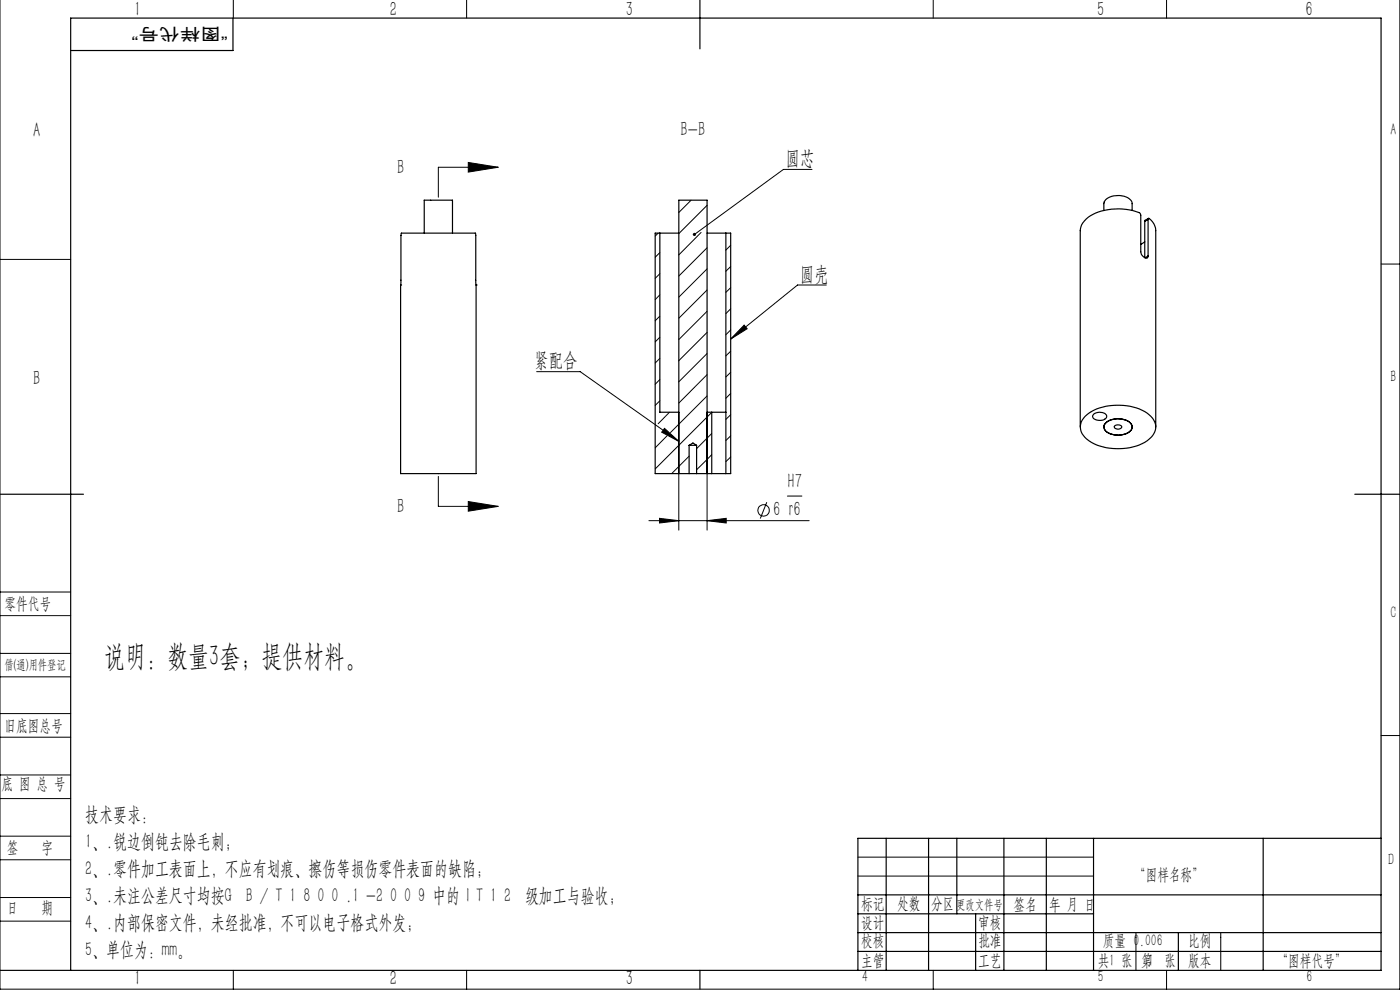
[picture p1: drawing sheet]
<svg xmlns="http://www.w3.org/2000/svg" width="297mm" height="210mm" viewBox="0 0 297 210" stroke-linecap="round" stroke-linejoin="round" font-family="sans-serif">
<g fill="none" stroke="#000" stroke-width=".21">
<path d="M0 -.1v209.9h297v-209.9M49.5 0v3.8M99 0v3.8M198 0v3.8M247.5 0v3.8M99.3 34.5l6.4 1-6.4 1zM105.7 35.5h-12.7v6.3M172.3 35.9h-6.1l-18.9 13.8M0 55h15M139.6 49.5l-.6 .6M140 53.6l-1 1M140 58.1l-1 .9"/>
<path d="M146.6 42.5l-2.6 2.6M148.7 49.3l-4.7 4.8M150 43.6l-6 6M150 57l-6 6M150 52.6l-6 6M155 52l-1 1M155 56.5l-1 1M293 56h4M113.8 78.8h9.3l20.9 14.8M140 62.5l-1 1.1M140 67.1l-1 .9M140 71.5l-1 1"/>
<path d="M140 76l-1 1M150 61.5l-6 6M150 66l-6 6M150 75l-6 6M150 70.5l-6 6M150 79.5l-6 6M155 70l-1 1M155 61l-1 1M155 65.5l-1 1M155 74.5l-1 1M155 79l-1 1M157.9 69l.6 .7-3.5 2.2z"/>
<path d="M175.3 60.5h-6.1l-14.2 11.4M140 80.5l-1 1M140 85l-1 1M141 90.9l3 2.7-3.6-1.9zM141.5 92.5l-2.5 2.5M142 87.4l-2.4 2.5M146.2 96.8l-3.7 3.7M150 84l-7.8 7.7M151 87.5l-12 12M151 92l-3.2 3.2M151 96.4l-3.2 3.3M155 83.5l-1 1"/>
<path d="M155 88l-1 1M155 92.5l-1 .9M155 96.9l-1 1M93 101.1v6.3h12.7M99.3 106.4l6.4 1-6.4 1zM137.7 110.4h34M139.9 110l4.1 .4-4.1 .5zM144 100.5v12M150 100.5v12M150 110.4l4.1-.4v.9zM162.7 106.5l-1.4 3.5M167 105.2h3.1"/>
<path d="M0 138.6h15M0 125.6h15M0 130.6h15M0 143.6h15M0 156.4h15M0 151.4h15M293 156h4M0 169.4h15M0 164.4h15M0 177.4h15M0 182.4h15M0 190.4h15"/>
<path d="M0 195.4h15M182 181.8h50M182 185.8h50M241 197.8v8M259 197.8v8M49.5 205.8v4M99 205.8v4M198 205.8v4M247.5 205.8v4"/>
<circle cx="162" cy="108.3" r="1.2"/>
</g>
<g fill="none" stroke="#000" stroke-width=".25">
<path d="M148.5 0v10.4M49.4 3.8v6.9h-34.4M90 49.5v-7h6v7M140 49.5h4M140 49.5h-1v51h7.2M140 49.5v37.9h4M150 49.5h4M154 49.5h1v51h-1M154 49.5v51M234.2 44.7v-1.5a2.34 2.34 0 0 1 2.5-1.7 3.2 3.2 0 0 1 3.5 1.5v1.7M242.9 51.3l-.9 .5M242.9 46.9v7.7"/>
<path d="M242.9 54.7a1.54 1.54 0 0 1-.9-1.3l-.1-8a9.3 9.3 0 0 0-6.1-1 7.8 7.8 0 0 0-6.4 3.3l-.2 1.2v41.7M243.6 54.3l-.2 .4h-.5M243.6 46.6l.1-.3a3.2 3.2 0 0 1 1.5 2.6v41.7M243.6 46.6v7.7M243.6 46.6l-.7 .3M243.6 54.3l-.7 .4M243.7 46.3l-.8 .4v.2M85 60.5v40h16v-40M85 60.5h.1M85 60.5l.2-11h15.7l.1 11M101 60.5h.1M146.2 94.5h1.6"/>
<path d="M146.2 94.5l.8-.5 .8 .5M146.2 94.5v6M147.8 94.5v6M150 87.4h1M151 87.4h3M151 87.4v13.1M230.2 88.3a11.4 11.4 0 0 1 10.9-1.8 5.5 5.5 0 0 1 4.1 3.8 4.2 4.2 0 0 1-2.9 3.8 12.4 12.4 0 0 1-11.3-.6 3.2 3.2 0 0 1-.8-5.2zM232 87.9a2.01 2.01 0 0 1 2.7 .2 1 1 0 0 1-1.2 1.1 1.46 1.46 0 0 1-1.7-.9zM234.5 89.8a4.1 4.1 0 0 1 5.4 .1 1.22 1.22 0 0 1-.6 1.9 4.3 4.3 0 0 1-4.9-.5l-.2-.8zM234.6 89.7a4.1 4.1 0 0 1 5.4 .2 1.4 1.4 0 0 1-1.1 2.1 4.1 4.1 0 0 1-4.5-.8l-.2-.7zM236.5 90.3a1.04 1.04 0 0 1 1.5 .3 .87 .87 0 0 1-.8 .4 .87 .87 0 0 1-.8-.5zM0 104.8h17.7"/>
<path d="M144 100.5v-58h6v58M146.2 100.5h1.6M147.8 100.5h3.2M151 100.5h3M287.4 104.8h9.6M188 177.8v28M197 177.8v28M203 177.8v16M213 177.8v28M222 177.8v28M232 177.8v28M268 177.8v28"/>
<path d="M293 177.8h-111v28M182 189.8h111M182 193.8h50M182 197.8h111M207 193.8v12M250 197.8v8M0 205.8h293v-202h-278v202M148.5 205.8v4M182 201.8h111"/>
</g>
<g fill="#000">
<path d="M99.3 34.5l6.4 1-6.4 1zM99.3 106.4l6.4 1-6.4 1z"/>
<path d="M139.9 110l4.1 .4-4.1 .5zM150 110.4l4.1-.4v.9zM147 49.5v.4l.3-.2-.3 .2a.34 .34 0 0 0 .5 .1 .34 .34 0 0 0 0-.5 .34 .34 0 0 0-.5 0zM157.9 69l.6 .7-3.5 2.2zM141 90.9l3 2.7-3.6-1.9z"/>
</g>
<text font-size="6.3" x="22.1" y="141.4">说明：数量3套；提供材料。</text>
<g font-size="4.4">
<text x="28.5" y="3.5">1</text>
<text x="82.7" y="3.5">2</text>
<text x="132.7" y="3.5">3</text>
<text x="232.7" y="3.5">5</text>
<text x="277" y="3.5">6</text>
<text x="7.1" y="29.1">A</text>
<text x="144.4" y="28.9">B-B</text>
<text x="166.7" y="35">圆芯</text>
<text x="84.3" y="36.9">B</text>
<text x="169.7" y="59.5">圆壳</text>
<text x="113.4" y="77.9">紧配合</text>
<text x="7.1" y="81.6">B</text>
<text x="167.1" y="103.5">H7</text>
<text x="84.3" y="108.9">B</text>
<text x="164" y="109.6">6 r6</text>
<text x="28.5" y="208.9">1</text>
<text x="82.7" y="208.9">2</text>
<text x="132.7" y="208.9">3</text>
</g>
<g font-size="4.2">
<text x="18.1" y="174.2">技术要求：</text>
<text x="18.1" y="179.9">1、.锐边倒钝去除毛刺；</text>
<text x="18.1" y="185.6">2、.零件加工表面上，不应有划痕、擦伤等损伤零件表面的缺陷；</text>
<text x="18.1" y="191.4">3、.未注公差尺寸均按G B / T 1 8 0 0 .1 -2 0 0 9 中的 I T 1 2 级加工与验收；</text>
<text x="18.1" y="197.1">4、.内部保密文件，未经批准，不可以电子格式外发；</text>
<text x="18.1" y="202.8">5、单位为：mm。</text>
</g>
<g font-size="3.5">
<text x="48.3" y="6" transform="rotate(-180 48.3 6)">“图样代号”</text>
<text x="295" y="28.5">A</text>
<text x="295" y="81">B</text>
<text x="1" y="129.1">零件代号</text>
<text x="295" y="131">C</text>
<text x="1" y="155">旧底图总号</text>
<text x=".3" y="167.4">底 图 总 号</text>
<text x="1.4" y="180.9">签</text>
<text x="8.8" y="180.9">字</text>
<text x="294.5" y="183.5">D</text>
<text x="240.6" y="186.6">“图样名称”</text>
<text x="1.4" y="193.7">日</text>
<text x="8.8" y="193.7">期</text>
<text x="182.7" y="192.8">标记</text>
<text x="182.7" y="196.8">设计</text>
<text x="190.3" y="192.8">处数</text>
<text x="197.5" y="192.8">分区</text>
<text x="207.5" y="196.8">审核</text>
<text x="215" y="193">签名</text>
<text x="222.6" y="193">年 月 日</text>
<text x="182.7" y="200.8">校核</text>
<text x="207.5" y="200.8">批准</text>
<text x="234" y="200.8">质量 0.006</text>
<text x="252" y="200.8">比例</text>
<text x="182.7" y="205">主管</text>
<text x="182.9" y="208.3">4</text>
<text x="207.5" y="205">工艺</text>
<text x="232.9" y="208.3">5</text>
<text x="232.9" y="205">共 张</text>
<text x="235.3" y="205">1</text>
<text x="242.1" y="205">第1 张</text>
<text x="252" y="205">版本</text>
<text x="270.8" y="205">“图样代号”</text>
<text x="277.1" y="208.3">6</text>
</g>
<g font-size="2.8">
<text x="1" y="141.9">借(通)用件登记</text>
<text x="202.9" y="192.8">更改文件号</text>
</g>
</svg>
